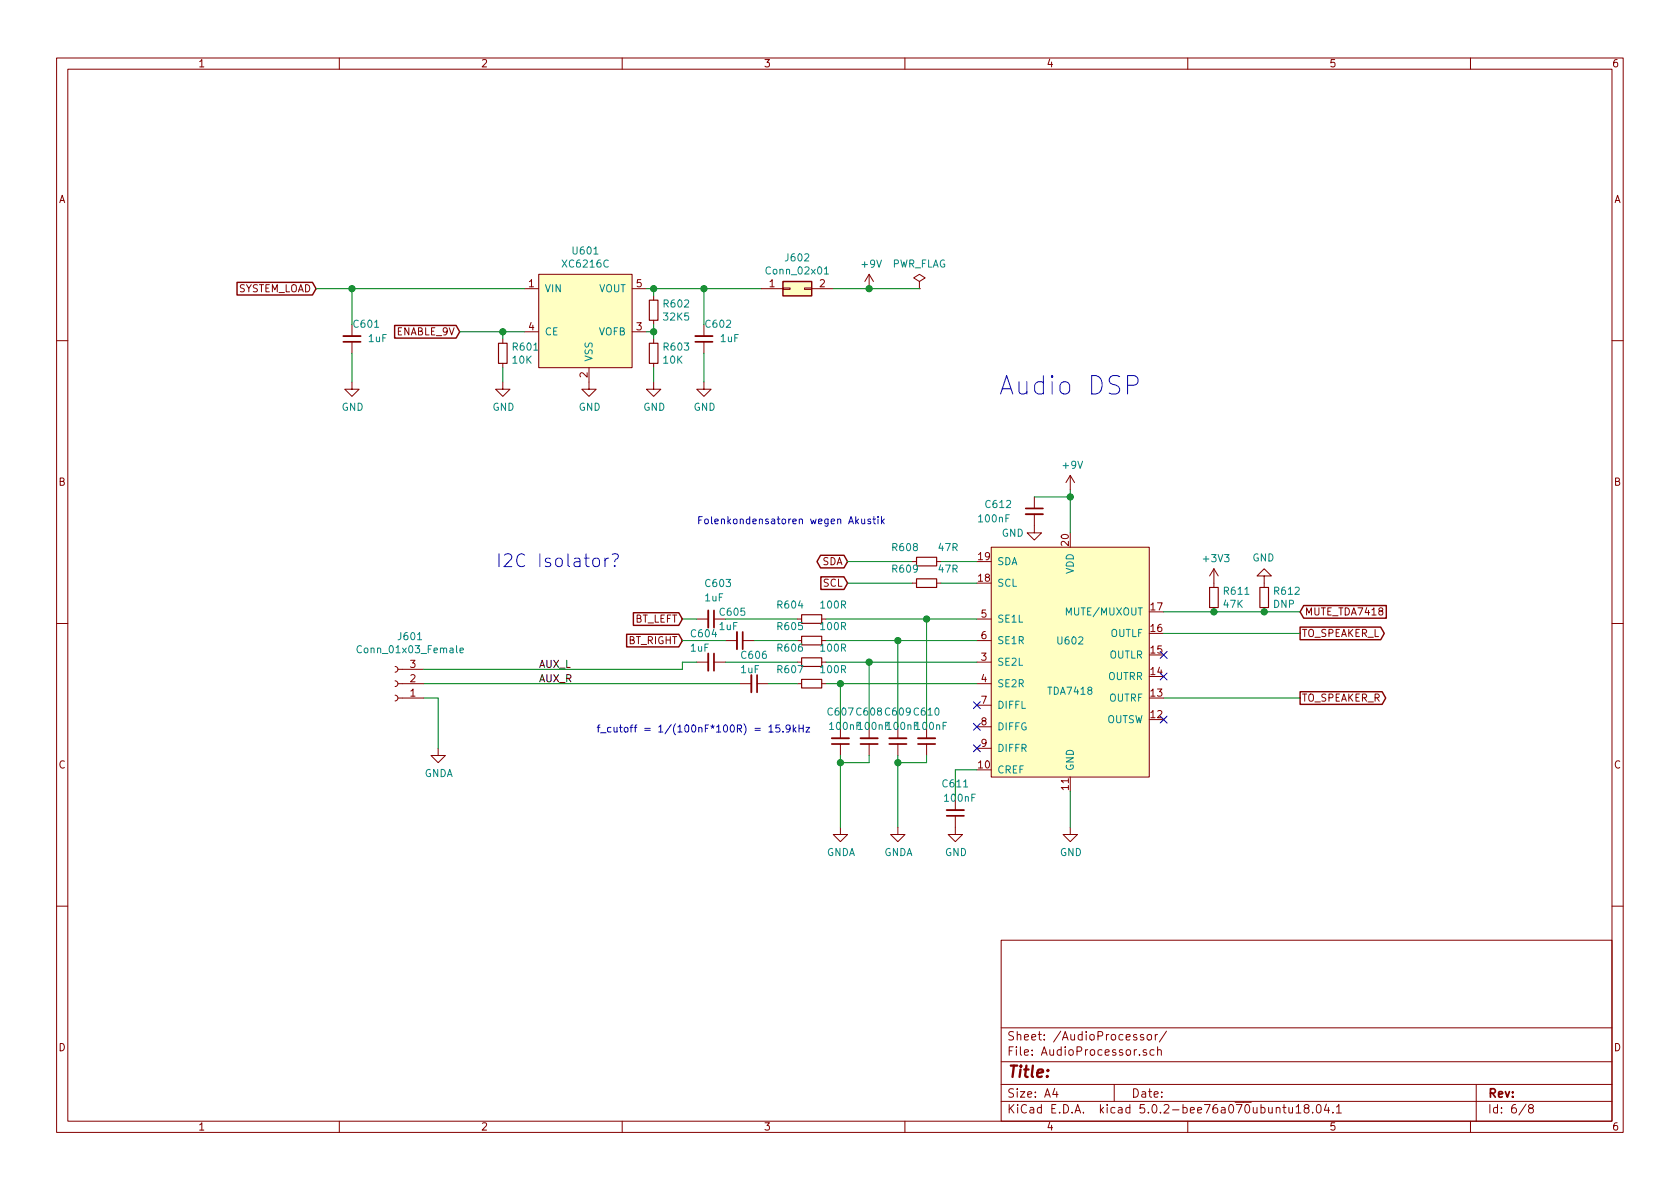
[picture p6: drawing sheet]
EESchema Schematic File Version 4
LIBS:MukkeBox-cache
EELAYER 26 0
EELAYER END
$Descr A4 11693 8268
encoding utf-8
Sheet 6 8
Title ""
Date ""
Rev ""
Comp ""
Comment1 ""
Comment2 ""
Comment3 ""
Comment4 ""
$EndDescr
$Comp
L MySymbols:TDA7418 U602
U 1 1
P 7450 4650
F 0 "U602" H 7450 4850 50  0000 C CNN
F 1 "TDA7418" H 7450 4500 50  0000 C CNN
F 2 "Package_SO:SOIC-20W_7.5x12.8mm_P1.27mm" H 7250 4700 50  0001 C CNN
F 3 "" H 7250 4700 50  0001 C CNN
	1    7450 4650
	1    0    0    -1  
$EndComp
Text GLabel 5900 3900 0    50   BiDi ~ 0
SDA
Wire Wire Line
	6350 3900 5900 3900
Text GLabel 5900 4050 0    50   Input ~ 0
SCL
Wire Wire Line
	5900 4050 6350 4050
Wire Wire Line
	7450 3700 7450 3450
$Comp
L Device:C_Small C612
U 1 1
P 7200 3550
F 0 "C612" H 6850 3600 50  0000 L CNN
F 1 "100nF" H 6800 3500 50  0000 L CNN
F 2 "Capacitor_SMD:C_0603_1608Metric_Pad1.05x0.95mm_HandSolder" H 7200 3550 50  0001 C CNN
F 3 "~" H 7200 3550 50  0001 C CNN
	1    7200 3550
	1    0    0    -1  
$EndComp
Wire Wire Line
	7450 3450 7200 3450
Connection ~ 7450 3450
Wire Wire Line
	7450 3450 7450 3400
$Comp
L power:GND #PWR0160
U 1 1
P 7200 3650
F 0 "#PWR0160" H 7200 3400 50  0001 C CNN
F 1 "GND" H 7050 3600 50  0000 C CNN
F 2 "" H 7200 3650 50  0001 C CNN
F 3 "" H 7200 3650 50  0001 C CNN
	1    7200 3650
	1    0    0    -1  
$EndComp
$Comp
L Device:C_Small C603
U 1 1
P 4950 4300
F 0 "C603" V 4700 4250 50  0000 L CNN
F 1 "1uF" V 4800 4250 50  0000 L CNN
F 2 "Capacitor_SMD:C_0603_1608Metric_Pad1.05x0.95mm_HandSolder" H 4950 4300 50  0001 C CNN
F 3 "~" H 4950 4300 50  0001 C CNN
	1    4950 4300
	0    1    1    0   
$EndComp
$Comp
L Device:C_Small C605
U 1 1
P 5150 4450
F 0 "C605" V 4950 4300 50  0000 L CNN
F 1 "1uF" V 5050 4300 50  0000 L CNN
F 2 "Capacitor_SMD:C_0603_1608Metric_Pad1.05x0.95mm_HandSolder" H 5150 4450 50  0001 C CNN
F 3 "~" H 5150 4450 50  0001 C CNN
	1    5150 4450
	0    1    1    0   
$EndComp
$Comp
L Device:C_Small C604
U 1 1
P 4950 4600
F 0 "C604" V 4750 4450 50  0000 L CNN
F 1 "1uF" V 4850 4450 50  0000 L CNN
F 2 "Capacitor_SMD:C_0603_1608Metric_Pad1.05x0.95mm_HandSolder" H 4950 4600 50  0001 C CNN
F 3 "~" H 4950 4600 50  0001 C CNN
	1    4950 4600
	0    1    1    0   
$EndComp
$Comp
L Device:C_Small C606
U 1 1
P 5250 4750
F 0 "C606" V 5050 4650 50  0000 L CNN
F 1 "1uF" V 5150 4650 50  0000 L CNN
F 2 "Capacitor_SMD:C_0603_1608Metric_Pad1.05x0.95mm_HandSolder" H 5250 4750 50  0001 C CNN
F 3 "~" H 5250 4750 50  0001 C CNN
	1    5250 4750
	0    1    1    0   
$EndComp
Wire Wire Line
	6800 4450 6250 4450
Wire Wire Line
	6800 4750 5850 4750
NoConn ~ 6800 4900
NoConn ~ 6800 5050
NoConn ~ 6800 5200
$Comp
L Device:C_Small C607
U 1 1
P 5850 5150
F 0 "C607" H 5750 4950 50  0000 L CNN
F 1 "100nF" H 5700 5050 50  0000 L CNN
F 2 "Capacitor_SMD:C_0603_1608Metric_Pad1.05x0.95mm_HandSolder" H 5850 5150 50  0001 C CNN
F 3 "~" H 5850 5150 50  0001 C CNN
	1    5850 5150
	-1   0    0    1   
$EndComp
$Comp
L Device:C_Small C608
U 1 1
P 6050 5150
F 0 "C608" H 5950 4950 50  0000 L CNN
F 1 "100nF" H 5900 5050 50  0000 L CNN
F 2 "Capacitor_SMD:C_0603_1608Metric_Pad1.05x0.95mm_HandSolder" H 6050 5150 50  0001 C CNN
F 3 "~" H 6050 5150 50  0001 C CNN
	1    6050 5150
	-1   0    0    1   
$EndComp
$Comp
L Device:C_Small C609
U 1 1
P 6250 5150
F 0 "C609" H 6150 4950 50  0000 L CNN
F 1 "100nF" H 6100 5050 50  0000 L CNN
F 2 "Capacitor_SMD:C_0603_1608Metric_Pad1.05x0.95mm_HandSolder" H 6250 5150 50  0001 C CNN
F 3 "~" H 6250 5150 50  0001 C CNN
	1    6250 5150
	-1   0    0    1   
$EndComp
$Comp
L Device:C_Small C610
U 1 1
P 6450 5150
F 0 "C610" H 6350 4950 50  0000 L CNN
F 1 "100nF" H 6300 5050 50  0000 L CNN
F 2 "Capacitor_SMD:C_0603_1608Metric_Pad1.05x0.95mm_HandSolder" H 6450 5150 50  0001 C CNN
F 3 "~" H 6450 5150 50  0001 C CNN
	1    6450 5150
	-1   0    0    1   
$EndComp
Wire Wire Line
	6450 5050 6450 4300
Wire Wire Line
	6450 4300 6800 4300
Wire Wire Line
	6250 5050 6250 4450
Wire Wire Line
	6050 5050 6050 4600
Wire Wire Line
	5850 5050 5850 4750
Text GLabel 4750 4300 0    50   Input ~ 0
BT_LEFT
Text GLabel 4750 4450 0    50   Input ~ 0
BT_RIGHT
Wire Wire Line
	4850 4300 4750 4300
Wire Wire Line
	5050 4450 4750 4450
Wire Wire Line
	4750 4600 4850 4600
Text GLabel 9050 4400 2    50   Output ~ 0
TO_SPEAKER_L
Wire Wire Line
	9050 4400 8100 4400
Text GLabel 9050 4850 2    50   Output ~ 0
TO_SPEAKER_R
Wire Wire Line
	9050 4850 8100 4850
Text GLabel 9050 4250 2    50   Input ~ 0
MUTE_TDA7418
NoConn ~ 8100 4550
NoConn ~ 8100 4700
NoConn ~ 8100 5000
$Comp
L Device:C_Small C611
U 1 1
P 6650 5650
F 0 "C611" H 6550 5450 50  0000 L CNN
F 1 "100nF" H 6500 5550 50  0000 L CNN
F 2 "Capacitor_SMD:C_0603_1608Metric_Pad1.05x0.95mm_HandSolder" H 6650 5650 50  0001 C CNN
F 3 "~" H 6650 5650 50  0001 C CNN
	1    6650 5650
	-1   0    0    1   
$EndComp
Wire Wire Line
	6800 5350 6650 5350
Wire Wire Line
	6650 5350 6650 5550
$Comp
L power:+9V #PWR0166
U 1 1
P 7450 3400
F 0 "#PWR0166" H 7450 3250 50  0001 C CNN
F 1 "+9V" H 7465 3573 50  0000 C CNN
F 2 "" H 7450 3400 50  0001 C CNN
F 3 "" H 7450 3400 50  0001 C CNN
	1    7450 3400
	1    0    0    -1  
$EndComp
$Comp
L Regulator_Linear:XC6216C U601
U 1 1
P 4100 2200
F 0 "U601" H 4075 2665 50  0000 C CNN
F 1 "XC6216C" H 4075 2574 50  0000 C CNN
F 2 "Package_TO_SOT_SMD:SOT-23-5_HandSoldering" H 4100 2200 50  0001 C CNN
F 3 "/home/niko/kicad/datasheet/XC6216-XE6216.pdf" H 4100 2200 50  0001 C CNN
	1    4100 2200
	1    0    0    -1  
$EndComp
$Comp
L power:GND #PWR0167
U 1 1
P 4100 2650
F 0 "#PWR0167" H 4100 2400 50  0001 C CNN
F 1 "GND" H 4105 2477 50  0000 C CNN
F 2 "" H 4100 2650 50  0001 C CNN
F 3 "" H 4100 2650 50  0001 C CNN
	1    4100 2650
	1    0    0    -1  
$EndComp
$Comp
L Device:R_Small R602
U 1 1
P 4550 2150
F 0 "R602" H 4609 2196 50  0000 L CNN
F 1 "32K5" H 4609 2105 50  0000 L CNN
F 2 "Resistor_SMD:R_0603_1608Metric_Pad1.05x0.95mm_HandSolder" H 4550 2150 50  0001 C CNN
F 3 "~" H 4550 2150 50  0001 C CNN
	1    4550 2150
	1    0    0    -1  
$EndComp
$Comp
L Device:R_Small R603
U 1 1
P 4550 2450
F 0 "R603" H 4609 2496 50  0000 L CNN
F 1 "10K" H 4609 2405 50  0000 L CNN
F 2 "Resistor_SMD:R_0603_1608Metric_Pad1.05x0.95mm_HandSolder" H 4550 2450 50  0001 C CNN
F 3 "~" H 4550 2450 50  0001 C CNN
	1    4550 2450
	1    0    0    -1  
$EndComp
$Comp
L power:GND #PWR0168
U 1 1
P 4550 2650
F 0 "#PWR0168" H 4550 2400 50  0001 C CNN
F 1 "GND" H 4555 2477 50  0000 C CNN
F 2 "" H 4550 2650 50  0001 C CNN
F 3 "" H 4550 2650 50  0001 C CNN
	1    4550 2650
	1    0    0    -1  
$EndComp
$Comp
L power:+9V #PWR0169
U 1 1
P 6050 2000
F 0 "#PWR0169" H 6050 1850 50  0001 C CNN
F 1 "+9V" H 6065 2173 50  0000 C CNN
F 2 "" H 6050 2000 50  0001 C CNN
F 3 "" H 6050 2000 50  0001 C CNN
	1    6050 2000
	1    0    0    -1  
$EndComp
$Comp
L Device:R_Small R601
U 1 1
P 3500 2450
F 0 "R601" H 3559 2496 50  0000 L CNN
F 1 "10K" H 3559 2405 50  0000 L CNN
F 2 "Resistor_SMD:R_0603_1608Metric_Pad1.05x0.95mm_HandSolder" H 3500 2450 50  0001 C CNN
F 3 "~" H 3500 2450 50  0001 C CNN
	1    3500 2450
	1    0    0    -1  
$EndComp
Wire Wire Line
	3650 2300 3500 2300
Wire Wire Line
	3500 2300 3500 2350
$Comp
L power:GND #PWR0170
U 1 1
P 3500 2650
F 0 "#PWR0170" H 3500 2400 50  0001 C CNN
F 1 "GND" H 3505 2477 50  0000 C CNN
F 2 "" H 3500 2650 50  0001 C CNN
F 3 "" H 3500 2650 50  0001 C CNN
	1    3500 2650
	1    0    0    -1  
$EndComp
Wire Wire Line
	3500 2550 3500 2650
Text GLabel 3200 2300 0    50   Input ~ 0
ENABLE_9V
Wire Wire Line
	3500 2300 3200 2300
Connection ~ 3500 2300
Text GLabel 2200 2000 0    50   Input ~ 0
SYSTEM_LOAD
Wire Wire Line
	2200 2000 2450 2000
$Comp
L Device:C_Small C601
U 1 1
P 2450 2350
F 0 "C601" H 2250 2250 50  0000 L CNN
F 1 "1uF" H 2200 2350 50  0000 L CNN
F 2 "Capacitor_SMD:C_0603_1608Metric_Pad1.05x0.95mm_HandSolder" H 2450 2350 50  0001 C CNN
F 3 "~" H 2450 2350 50  0001 C CNN
	1    2450 2350
	-1   0    0    1   
$EndComp
Wire Wire Line
	4550 2250 4550 2300
Wire Wire Line
	4500 2300 4550 2300
Connection ~ 4550 2300
Wire Wire Line
	4550 2300 4550 2350
Wire Wire Line
	4550 2550 4550 2650
Wire Wire Line
	4550 2050 4550 2000
Connection ~ 4550 2000
Wire Wire Line
	4550 2000 4500 2000
$Comp
L power:GND #PWR0171
U 1 1
P 2450 2650
F 0 "#PWR0171" H 2450 2400 50  0001 C CNN
F 1 "GND" H 2455 2477 50  0000 C CNN
F 2 "" H 2450 2650 50  0001 C CNN
F 3 "" H 2450 2650 50  0001 C CNN
	1    2450 2650
	1    0    0    -1  
$EndComp
Wire Wire Line
	2450 2650 2450 2450
Wire Wire Line
	2450 2250 2450 2000
Connection ~ 2450 2000
Wire Wire Line
	4550 2000 4900 2000
$Comp
L power:GND #PWR0172
U 1 1
P 4900 2650
F 0 "#PWR0172" H 4900 2400 50  0001 C CNN
F 1 "GND" H 4905 2477 50  0000 C CNN
F 2 "" H 4900 2650 50  0001 C CNN
F 3 "" H 4900 2650 50  0001 C CNN
	1    4900 2650
	1    0    0    -1  
$EndComp
$Comp
L Device:C_Small C602
U 1 1
P 4900 2350
F 0 "C602" H 4700 2250 50  0000 L CNN
F 1 "1uF" H 4650 2350 50  0000 L CNN
F 2 "Capacitor_SMD:C_0603_1608Metric_Pad1.05x0.95mm_HandSolder" H 4900 2350 50  0001 C CNN
F 3 "~" H 4900 2350 50  0001 C CNN
	1    4900 2350
	-1   0    0    1   
$EndComp
Wire Wire Line
	4900 2250 4900 2000
Connection ~ 4900 2000
Wire Wire Line
	4900 2000 5300 2000
Wire Wire Line
	4900 2450 4900 2650
Wire Wire Line
	2450 2000 3650 2000
$Comp
L Device:R_Small R604
U 1 1
P 5650 4300
F 0 "R604" V 5550 4150 50  0000 C CNN
F 1 "100R" V 5550 4450 50  0000 C CNN
F 2 "Resistor_SMD:R_0603_1608Metric_Pad1.05x0.95mm_HandSolder" H 5650 4300 50  0001 C CNN
F 3 "~" H 5650 4300 50  0001 C CNN
	1    5650 4300
	0    1    1    0   
$EndComp
$Comp
L Device:R_Small R605
U 1 1
P 5650 4450
F 0 "R605" V 5550 4300 50  0000 C CNN
F 1 "100R" V 5550 4600 50  0000 C CNN
F 2 "Resistor_SMD:R_0603_1608Metric_Pad1.05x0.95mm_HandSolder" H 5650 4450 50  0001 C CNN
F 3 "~" H 5650 4450 50  0001 C CNN
	1    5650 4450
	0    1    1    0   
$EndComp
$Comp
L Device:R_Small R606
U 1 1
P 5650 4600
F 0 "R606" V 5550 4450 50  0000 C CNN
F 1 "100R" V 5550 4750 50  0000 C CNN
F 2 "Resistor_SMD:R_0603_1608Metric_Pad1.05x0.95mm_HandSolder" H 5650 4600 50  0001 C CNN
F 3 "~" H 5650 4600 50  0001 C CNN
	1    5650 4600
	0    1    1    0   
$EndComp
$Comp
L Device:R_Small R607
U 1 1
P 5650 4750
F 0 "R607" V 5550 4600 50  0000 C CNN
F 1 "100R" V 5550 4900 50  0000 C CNN
F 2 "Resistor_SMD:R_0603_1608Metric_Pad1.05x0.95mm_HandSolder" H 5650 4750 50  0001 C CNN
F 3 "~" H 5650 4750 50  0001 C CNN
	1    5650 4750
	0    1    1    0   
$EndComp
Wire Wire Line
	5550 4750 5350 4750
Wire Wire Line
	5550 4600 5050 4600
Wire Wire Line
	5250 4450 5550 4450
Wire Wire Line
	5550 4300 5050 4300
Wire Wire Line
	5750 4300 6450 4300
Connection ~ 6450 4300
Wire Wire Line
	6250 4450 5750 4450
Connection ~ 6250 4450
Wire Wire Line
	5750 4600 6050 4600
Connection ~ 6050 4600
Wire Wire Line
	6050 4600 6800 4600
Wire Wire Line
	5850 4750 5750 4750
Connection ~ 5850 4750
Text Notes 4150 5100 0    50   ~ 0
f_cutoff = 1/(100nF*100R) = 15.9kHz
Text Notes 4850 3650 0    50   ~ 0
Folenkondensatoren wegen Akustik
Text Notes 3450 3950 0    89   ~ 0
I2C Isolator?
Wire Wire Line
	6450 5250 6450 5300
Wire Wire Line
	6450 5300 6250 5300
Wire Wire Line
	6250 5300 6250 5250
Connection ~ 6250 5300
Wire Wire Line
	6250 5300 6250 5750
Wire Wire Line
	6050 5250 6050 5300
Wire Wire Line
	6050 5300 5850 5300
Wire Wire Line
	5850 5300 5850 5250
Connection ~ 5850 5300
$Comp
L Device:R_Small R608
U 1 1
P 6450 3900
F 0 "R608" V 6350 3750 50  0000 C CNN
F 1 "47R" V 6350 4050 50  0000 C CNN
F 2 "Resistor_SMD:R_0603_1608Metric_Pad1.05x0.95mm_HandSolder" H 6450 3900 50  0001 C CNN
F 3 "~" H 6450 3900 50  0001 C CNN
	1    6450 3900
	0    1    1    0   
$EndComp
$Comp
L Device:R_Small R609
U 1 1
P 6450 4050
F 0 "R609" V 6350 3900 50  0000 C CNN
F 1 "47R" V 6350 4200 50  0000 C CNN
F 2 "Resistor_SMD:R_0603_1608Metric_Pad1.05x0.95mm_HandSolder" H 6450 4050 50  0001 C CNN
F 3 "~" H 6450 4050 50  0001 C CNN
	1    6450 4050
	0    1    1    0   
$EndComp
Wire Wire Line
	6800 3900 6550 3900
Wire Wire Line
	6800 4050 6550 4050
$Comp
L power:GNDA #PWR0604
U 1 1
P 6250 5750
F 0 "#PWR0604" H 6250 5500 50  0001 C CNN
F 1 "GNDA" H 6255 5577 50  0000 C CNN
F 2 "" H 6250 5750 50  0001 C CNN
F 3 "" H 6250 5750 50  0001 C CNN
	1    6250 5750
	1    0    0    -1  
$EndComp
$Comp
L power:GNDA #PWR0603
U 1 1
P 5850 5750
F 0 "#PWR0603" H 5850 5500 50  0001 C CNN
F 1 "GNDA" H 5855 5577 50  0000 C CNN
F 2 "" H 5850 5750 50  0001 C CNN
F 3 "" H 5850 5750 50  0001 C CNN
	1    5850 5750
	1    0    0    -1  
$EndComp
Wire Wire Line
	5850 5300 5850 5750
$Comp
L power:GND #PWR0605
U 1 1
P 6650 5750
F 0 "#PWR0605" H 6650 5500 50  0001 C CNN
F 1 "GND" H 6655 5577 50  0000 C CNN
F 2 "" H 6650 5750 50  0001 C CNN
F 3 "" H 6650 5750 50  0001 C CNN
	1    6650 5750
	1    0    0    -1  
$EndComp
$Comp
L power:GND #PWR0606
U 1 1
P 7450 5750
F 0 "#PWR0606" H 7450 5500 50  0001 C CNN
F 1 "GND" H 7455 5577 50  0000 C CNN
F 2 "" H 7450 5750 50  0001 C CNN
F 3 "" H 7450 5750 50  0001 C CNN
	1    7450 5750
	1    0    0    -1  
$EndComp
Wire Wire Line
	7450 5750 7450 5500
$Comp
L Device:R_Small R611
U 1 1
P 8450 4150
F 0 "R611" H 8509 4196 50  0000 L CNN
F 1 "47K" H 8509 4105 50  0000 L CNN
F 2 "Resistor_SMD:R_0603_1608Metric_Pad1.05x0.95mm_HandSolder" H 8450 4150 50  0001 C CNN
F 3 "~" H 8450 4150 50  0001 C CNN
	1    8450 4150
	1    0    0    -1  
$EndComp
Wire Wire Line
	8450 4250 8100 4250
$Comp
L power:+3V3 #PWR0607
U 1 1
P 8450 4050
F 0 "#PWR0607" H 8450 3900 50  0001 C CNN
F 1 "+3V3" H 8465 4223 50  0000 C CNN
F 2 "" H 8450 4050 50  0001 C CNN
F 3 "" H 8450 4050 50  0001 C CNN
	1    8450 4050
	1    0    0    -1  
$EndComp
$Comp
L Device:R_Small R612
U 1 1
P 8800 4150
F 0 "R612" H 8859 4196 50  0000 L CNN
F 1 "DNP" H 8859 4105 50  0000 L CNN
F 2 "Resistor_SMD:R_0603_1608Metric_Pad1.05x0.95mm_HandSolder" H 8800 4150 50  0001 C CNN
F 3 "~" H 8800 4150 50  0001 C CNN
	1    8800 4150
	1    0    0    -1  
$EndComp
$Comp
L power:GND #PWR0608
U 1 1
P 8800 4050
F 0 "#PWR0608" H 8800 3800 50  0001 C CNN
F 1 "GND" H 8805 3877 50  0000 C CNN
F 2 "" H 8800 4050 50  0001 C CNN
F 3 "" H 8800 4050 50  0001 C CNN
	1    8800 4050
	-1   0    0    1   
$EndComp
Connection ~ 8450 4250
Wire Wire Line
	8450 4250 8800 4250
Connection ~ 8800 4250
Wire Wire Line
	8800 4250 9050 4250
$Comp
L power:GNDA #PWR0601
U 1 1
P 3050 5200
F 0 "#PWR0601" H 3050 4950 50  0001 C CNN
F 1 "GNDA" H 3055 5027 50  0000 C CNN
F 2 "" H 3050 5200 50  0001 C CNN
F 3 "" H 3050 5200 50  0001 C CNN
	1    3050 5200
	1    0    0    -1  
$EndComp
Wire Wire Line
	4750 4600 4750 4650
Text Label 3750 4650 0    50   ~ 0
AUX_L
Text Label 3750 4750 0    50   ~ 0
AUX_R
$Comp
L Connector_Generic:Conn_02x01 J602
U 1 1
P 5500 2000
F 0 "J602" H 5550 2217 50  0000 C CNN
F 1 "Conn_02x01" H 5550 2126 50  0000 C CNN
F 2 "Connector_PinHeader_2.54mm:PinHeader_1x02_P2.54mm_Vertical_SMD_Pin1Left" H 5500 2000 50  0001 C CNN
F 3 "~" H 5500 2000 50  0001 C CNN
	1    5500 2000
	1    0    0    -1  
$EndComp
Wire Wire Line
	6050 2000 5800 2000
$Comp
L power:PWR_FLAG #FLG0112
U 1 1
P 6400 2000
F 0 "#FLG0112" H 6400 2075 50  0001 C CNN
F 1 "PWR_FLAG" H 6400 2174 50  0000 C CNN
F 2 "" H 6400 2000 50  0001 C CNN
F 3 "~" H 6400 2000 50  0001 C CNN
	1    6400 2000
	1    0    0    -1  
$EndComp
Wire Wire Line
	6400 2000 6050 2000
Connection ~ 6050 2000
$Comp
L Connector:Conn_01x03_Female J601
U 1 1
P 2750 4750
F 0 "J601" H 2644 4425 50  0000 C CNN
F 1 "Conn_01x03_Female" H 2644 4516 50  0000 C CNN
F 2 "Connector_PinHeader_2.54mm:PinHeader_1x03_P2.54mm_Vertical_SMD_Pin1Left" H 2750 4750 50  0001 C CNN
F 3 "~" H 2750 4750 50  0001 C CNN
	1    2750 4750
	-1   0    0    1   
$EndComp
Wire Wire Line
	2950 4650 4750 4650
Wire Wire Line
	2950 4750 5150 4750
Wire Wire Line
	2950 4850 3050 4850
Wire Wire Line
	3050 4850 3050 5200
Text Notes 6950 2750 0    128  ~ 0
Audio DSP
$EndSCHEMATC
